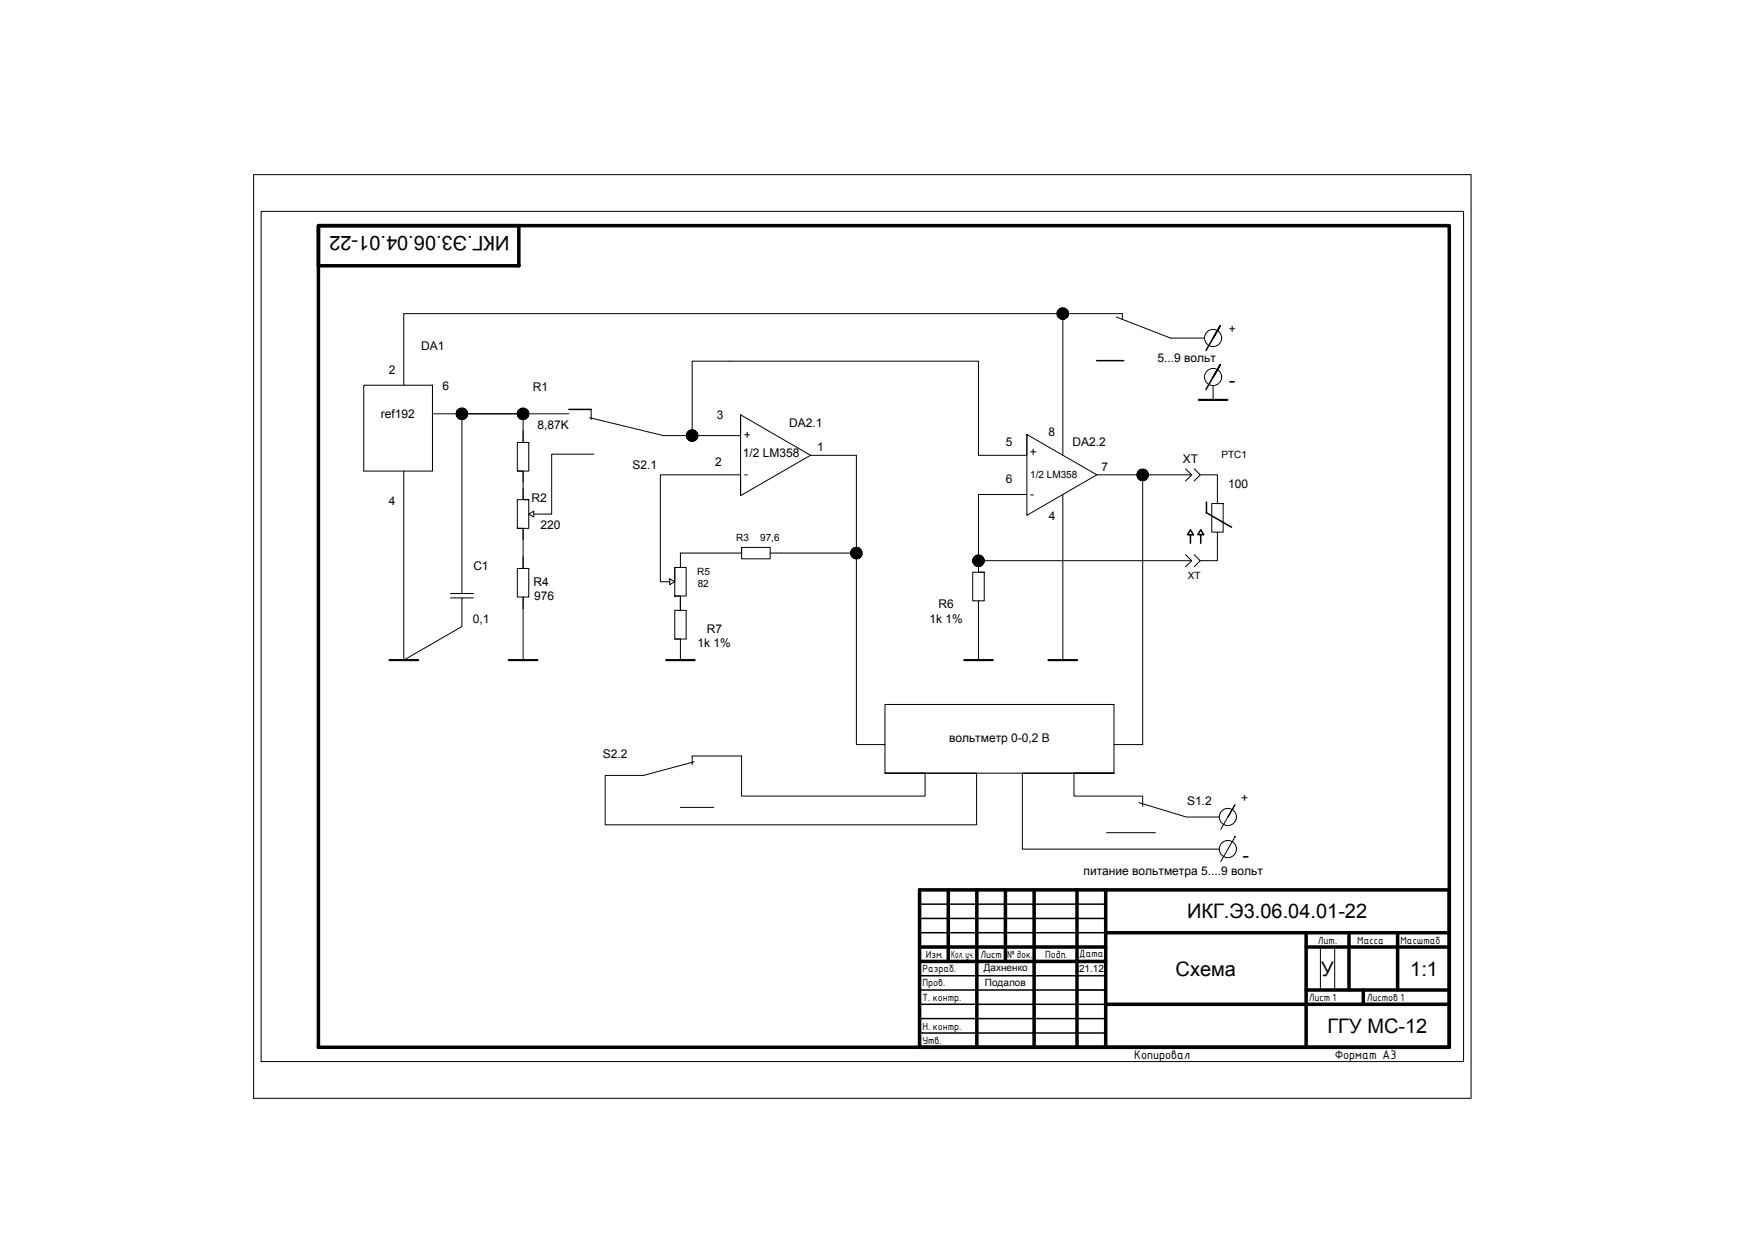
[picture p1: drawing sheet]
<svg xmlns="http://www.w3.org/2000/svg" width="297mm" height="210mm" viewBox="0 0 297 210" stroke-linecap="round" stroke-linejoin="round" font-family="sans-serif">
<g fill="none" stroke="#000" stroke-width=".17">
<path d="M44.1 35.7h203v143.6h-203zM179.5 53v23.9M188.5 53.5l9.2 3.6h5.7M189.5 53.9v-.9h-121.3v12.1h4.8M68.2 65.1h-6.8v14.5h11.6v-14.5M68.2 79.6v31.9h2.4M73 65.1v4.8h23.1M87.4 79.6h.9v4.8h1M87.4 74.7h1.9v4.9h-1.9zM88.3 72.8v1.9M88.3 79.6v1.9M89.3 74.7h-1v-4.8h-10.3v30.3"/>
<path d="M99.6 70.5l12.4 3.1h4.9M99.8 69.1v1.8M100.3 76.7h-7.1v10.1h-3.1M125.1 70l11.8 6.9h7.7v48.8h4.8v-6.7h38.7v6.7h4.9v-45.5h-7.8M173.4 73.4l11.8 6.8-11.8 6.8zM173.4 73.4v3.5h-8.2v-15.9h-48.3v12.6h8.2v-3.6v13.7l11.8-6.8M200.2 79.2l1 1-1 1M201.7 79.2l1 1-1 1M204.9 65.1v2.4h2.4M87.4 89.2h.9v6.8h1M87.4 96h1.9v4.8h-1.9zM87.4 84.4h1.9v4.8h-1.9z"/>
<path d="M88.3 82.5v1.9M88.3 89.2v2M88.3 94.1v1.9M89.3 86.8l.8-.5v1zM113.1 97.8l.8 .4-.8 .5zM113.9 95.8h2v4.9h-2zM113.9 95.8v2.4M125.1 83.7v-3.5h-13.6v18h1.6M125.2 92.4h4.9v2h-4.9zM125.2 92.4v1h-10.3v2.4h-1M130.1 93.4h14.5M164.3 96.6h1.9v4.9h-1.9z"/>
<path d="M165.2 94.7h36M165.2 94.7v1.9h1M173.4 83.5h-8.2v11.2M179.5 83.5v28M193 80.2h8.2M200.2 93.7l1 1-1 1M201.7 93.7l1 1-1 1M202.7 80.2h2.9v4.8h1M204.6 85h2v4.9h-2zM205.6 89.9v4.8h-2.9M76.1 101h3.8M76.1 100.2h3.8"/>
<path d="M78 101v4.8l-9.8 5.7M88.3 102.8v-2v10.7h2.4M113.9 100.7h1v1.9M113.9 107.9h1v3.6M114.9 100.7v2.4h-1v4.8h2v-4.8h-1v-2M165.2 101.5v10M114.9 136.3h5.6M117.2 128.6l-8.5 2.3h-6.5v8.4h62.7v-8.7h-15.5h6.8v3.8h-31v-6.7h-8.3v1.4M149.4 125.7v4.9h38.7v-4.9M192.3 135.5l8 2.5h5.6M193 136.2v-1.8h-11.6v-3.8h6.7h-15.5v12.8h33.3M207.4 138l1.2-2.1-2.5 4.1"/>
<path d="M186.9 140.6h8.2M208.6 141.3l-2.5 4.2M223 159.9v7.3M225.4 159.9v7.3M181.9 167.2h4.8"/>
<circle cx="204.8" cy="57.1" r="1.45"/>
<circle cx="204.8" cy="63.7" r="1.45"/>
<circle cx="207.3" cy="138" r="1.45"/>
<circle cx="207.3" cy="143.4" r="1.45"/>
</g>
<g fill="none" stroke="#000" stroke-width=".59">
<path d="M53.8 38.1h190.9v138.8h-190.9zM53.8 38.1h33.8v6.8h-33.8zM155.3 150.3h89.4v26.6h-89.4zM155.3 159.9h31.4M160.1 150.3v12.1M165 150.3v26.6M169.8 150.3v12.1M174.6 150.3v26.6M181.9 150.3v26.6M186.7 157.5h58M186.7 150.3v26.6M220.6 159.9h24.1"/>
<path d="M220.6 157.5v19.4M227.8 157.5v9.7M236 157.5v9.7M155.3 162.4h31.4M186.7 169.6h58M220.6 167.2h24.1M230.2 167.2v2.4"/>
</g>
<path d="M155.3 152.7h31.4M155.3 155.1h31.4M155.3 157.5h31.4M155.3 164.8h31.4M155.3 167.2h31.4M155.3 169.6h31.4M155.3 172h31.4M155.3 174.4h31.4" fill="none" stroke="#000" stroke-width=".25"/>
<!-- layer: 11 -->
<path d="M202.4 67.5h4.9M65.8 111.5h4.8M85.9 111.5h4.8M112.5 111.5h4.8M162.8 111.5h4.8M177 111.5h4.9" fill="none" stroke="#000" stroke-width=".36"/>
<g fill="#000" stroke="#000" stroke-width=".17">
<circle cx="113.9" cy="100.7" r=".06"/>
<circle cx="114.9" cy="103.1" r=".06"/>
<circle cx="208.6" cy="141.3" r=".06"/>
</g>
<g fill="#000" stroke="#000" stroke-width=".17">
<path d="M178.5 53v.2l1-.2zM178.5 53.2l1-.2-.9 .5zM178.6 53.5l.2 .1 .7-.6z"/>
<path d="M178.8 53.6l.2 .2 .5-.8zM179.5 53l-.3 .9-.2-.1zM179.5 53l-.3 .9h.3z"/>
<path d="M178.8 52.3l-.2 .2 .9 .5zM178.6 52.5l.9 .5-1-.3zM178.5 52.7v.3h1z"/>
<path d="M179.5 53v.9h.2zM179.5 53l.4 .8-.2 .1zM179.5 53l.4 .8 .3-.2z"/>
<path d="M179.2 52l.3 1v-1zM179 52.1l.2-.1 .3 1zM178.8 52.3l.7 .7-.5-.9z"/>
<path d="M179.5 53l.7 .6 .1-.1zM179.5 53l.9 .2-.1 .3zM179.5 53l.9 .2v-.2z"/>
<path d="M179.9 52.1l-.4 .9 .7-.7zM179.7 52l.2 .1-.4 .9zM179.5 52v1l.2-1z"/>
<path d="M179.5 53h.9v-.3zM179.5 53l.8-.5 .1 .2zM179.5 53l.8-.5-.1-.2z"/>
<path d="M77 69.9l.1 .2 .9-.2zM77.1 70.1l.9-.2-.8 .5zM77.2 70.4l.1 .2 .7-.7z"/>
<path d="M78 69.9l-.7 .7 .2 .1zM78 69.9l-.2 .9-.3-.1zM78 69.9l-.2 .9 .2 .1z"/>
<path d="M77.3 69.2l-.1 .2 .8 .5zM77.2 69.4l.8 .5-.9-.3zM77.1 69.6l-.1 .3h1z"/>
<path d="M78 69.9v1l.3-.1zM78 69.9l.5 .8-.2 .1zM78 69.9l.5 .8 .2-.1z"/>
<path d="M77.8 68.9l.2 1v-1zM77.5 69.1l.3-.2 .2 1zM77.3 69.2l.7 .7-.5-.8z"/>
<path d="M78 69.9l.7 .7 .1-.2zM78 69.9l.9 .2-.1 .3zM78 69.9l.9 .2 .1-.2z"/>
<path d="M78.5 69.1l-.5 .8 .7-.7zM78.3 68.9l.2 .2-.5 .8zM78 68.9v1l.3-1z"/>
<path d="M78 69.9h1l-.1-.3zM78 69.9l.8-.5 .1 .2zM78 69.9l.8-.5-.1-.2z"/>
<path d="M87.4 69.9v.2l.9-.2zM87.4 70.1l.9-.2-.8 .5zM87.5 70.4l.1 .2 .7-.7z"/>
<path d="M88.3 69.9l-.7 .7 .2 .1zM88.3 69.9l-.2 .9-.3-.1zM88.3 69.9l-.2 .9 .2 .1z"/>
<path d="M87.6 69.2l-.1 .2 .8 .5zM87.5 69.4l.8 .5-.9-.3zM87.4 69.6v.3h.9z"/>
<path d="M88.3 69.9v1l.3-.1zM88.3 69.9l.5 .8-.2 .1zM88.3 69.9l.5 .8 .2-.1z"/>
<path d="M88.1 68.9l.2 1v-1zM87.8 69.1l.3-.2 .2 1zM87.6 69.2l.7 .7-.5-.8z"/>
<path d="M88.3 69.9l.7 .7 .2-.2zM88.3 69.9l1 .2-.1 .3zM88.3 69.9l1 .2v-.2z"/>
<path d="M88.8 69.1l-.5 .8 .7-.7zM88.6 68.9l.2 .2-.5 .8zM88.3 68.9v1l.3-1z"/>
<path d="M88.3 69.9h1v-.3zM88.3 69.9l.9-.5 .1 .2zM88.3 69.9l.9-.5-.2-.2z"/>
<path d="M115.9 73.6l.1 .2 .9-.2zM116 73.8l.9-.2-.9 .4zM116 74l.2 .2 .7-.6z"/>
<path d="M116.2 74.2l.2 .2 .5-.8zM116.9 73.6l-.3 .9-.2-.1zM116.9 73.6l-.3 .9h.3z"/>
<path d="M116.2 72.9l-.2 .2 .9 .5zM116 73.1l.9 .5-.9-.3zM116 73.3l-.1 .3h1z"/>
<path d="M116.9 73.6v.9h.2zM116.9 73.6l.5 .8-.3 .1zM116.9 73.6l.5 .8 .2-.2z"/>
<path d="M116.6 72.6l.3 1v-1zM116.4 72.7l.2-.1 .3 1zM116.2 72.9l.7 .7-.5-.9z"/>
<path d="M116.9 73.6l.7 .6 .1-.2zM116.9 73.6l.9 .2-.1 .2zM116.9 73.6l.9 .2v-.2z"/>
<path d="M117.4 72.7l-.5 .9 .7-.7zM117.1 72.6l.3 .1-.5 .9zM116.9 72.6v1l.2-1z"/>
<path d="M116.9 73.6h.9v-.3zM116.9 73.6l.8-.5 .1 .2zM116.9 73.6l.8-.5-.1-.2z"/>
<path d="M192.3 79.5l-.2 .2 .9 .5zM192.1 79.7l.9 .5-1-.2zM192 80v.2h1z"/>
<path d="M192.7 79.3l.3 .9v-1zM192.5 79.4l.2-.1 .3 .9zM192.3 79.5l.7 .7-.5-.8z"/>
<path d="M193.4 79.4l-.4 .8 .6-.7zM193.2 79.3l.2 .1-.4 .8zM193 79.2v1l.2-.9z"/>
<path d="M143.6 93.4l.1 .2 .9-.2zM143.7 93.6l.9-.2-.8 .5zM143.8 93.9l.1 .2 .7-.7z"/>
<path d="M143.9 94.1l.2 .1 .5-.8zM144.6 93.4l-.2 .9-.3-.1zM144.6 93.4l-.2 .9 .2 .1z"/>
<path d="M143.9 92.7l-.1 .2 .8 .5zM143.8 92.9l.8 .5-.9-.2zM143.7 93.2l-.1 .2h1z"/>
<path d="M144.6 93.4v1l.3-.1zM144.6 93.4l.5 .8-.2 .1zM144.6 93.4l.5 .8 .2-.1z"/>
<path d="M144.4 92.5l.2 .9v-1zM144.1 92.6l.3-.1 .2 .9zM143.9 92.7l.7 .7-.5-.8z"/>
<path d="M144.6 93.4l.7 .7 .1-.2zM144.6 93.4l.9 .2-.1 .3zM144.6 93.4l.9 .2 .1-.2z"/>
<path d="M145.1 92.6l-.5 .8 .7-.7zM144.9 92.5l.2 .1-.5 .8zM144.6 92.4v1l.3-.9z"/>
<path d="M144.6 93.4h1l-.1-.2zM144.6 93.4l.8-.5 .1 .3zM145.3 92.7l-.7 .7 .8-.5z"/>
<path d="M164.3 94.7v.2l.9-.2zM164.3 94.9l.9-.2-.8 .5zM164.4 95.2l.2 .2 .6-.7z"/>
<path d="M165.2 94.7l-.6 .7 .1 .1zM165.2 94.7l-.2 .9-.3-.1zM165.2 94.7l-.2 .9 .2 .1z"/>
<path d="M164.6 94l-.2 .2 .8 .5zM164.4 94.2l.8 .5-.9-.2zM164.3 94.5v.2h.9z"/>
<path d="M165.2 94.7v1l.3-.1zM165.2 94.7l.5 .8-.2 .1zM165.2 94.7l.5 .8 .2-.1z"/>
<path d="M165 93.8l.2 .9v-1zM164.7 93.9l.3-.1 .2 .9zM164.6 94l.6 .7-.5-.8z"/>
<path d="M165.2 94.7l.7 .7 .2-.2zM165.2 94.7l1 .2-.1 .3zM165.2 94.7l1 .2v-.2z"/>
<path d="M165.7 93.9l-.5 .8 .7-.7zM165.5 93.8l.2 .1-.5 .8zM165.2 93.7v1l.3-.9z"/>
<path d="M165.2 94.7h1v-.2zM165.2 94.7l.9-.5 .1 .3zM165.2 94.7l.9-.5-.2-.2z"/>
<path d="M192 80.2v.2l1-.2zM192 80.4l1-.2-.9 .5zM192.1 80.7l.2 .2 .7-.7z"/>
<path d="M192.3 80.9l.2 .1 .5-.8zM193 80.2l-.3 .9-.2-.1zM193 80.2l-.3 .9 .3 .1z"/>
<path d="M193 80.2v1l.2-.1zM193 80.2l.4 .8-.2 .1zM193 80.2l.4 .8 .2-.1z"/>
<path d="M193 80.2l.6 .7 .2-.2zM193 80.2l.9 .2-.1 .3zM193 80.2l.9 .2v-.2z"/>
<path d="M193 80.2h.9v-.2zM193 80.2l.8-.5 .1 .3zM193 80.2l.8-.5-.2-.2z"/>
</g>
<path d="M204.9 57.1l1.2-2.1-2.4 4.2M96.1 69.1h3.7M185.2 60.9h4.6M204.9 63.7l1.2-2.1-2.4 4.2M201 89.5l.5 .8h-1zM201 90.3v1.4M202.8 89.5l.4 .8h-.9zM202.8 90.3v1.4" fill="none" stroke="#000" stroke-width=".25"/>
<!-- layer: 0 -->
<path d="M203.7 86.6l4.3 2.4M203.7 84.8v1.8" fill="none" stroke="#000" stroke-width=".25"/>
<path d="M42.8 29.5h205.6v156h-205.6z" fill="none" stroke="#000" stroke-width=".17"/>
<g font-size="3.4">
<text x="86" y="39.8" transform="rotate(180 86 39.8)">ИКГ.Э3.06.04.01-22</text>
<text x="207.5" y="65.3">-</text>
<text x="209.8" y="145.6">-</text>
<text x="200.5" y="155.1">ИКГ.Э3.06.04.01-22</text>
<text x="198.5" y="164.8">Схема</text>
<text x="223.1" y="164.7">У</text>
<text x="238.2" y="164.8">1:1</text>
<text x="224.2" y="174.4">ГГУ МС-12</text>
</g>
<g font-size="2">
<text x="71.1" y="59">DA1</text>
<text x="207.5" y="56.2">+</text>
<text x="65.6" y="63.2">2</text>
<text x="74.7" y="65.9">6</text>
<text x="195.5" y="61.1">5...9 вольт</text>
<text x="64.3" y="70.6">ref192</text>
<text x="90" y="66">R1</text>
<text x="121.1" y="70.7">3</text>
<text x="90.8" y="72.4">8,87K</text>
<text x="125.5" y="77.2">1/2 LM358</text>
<text x="125.6" y="74.2">+</text>
<text x="133.3" y="72.2">DA2.1</text>
<text x="138" y="76.1">1</text>
<text x="169.9" y="75.3">5</text>
<text x="173.9" y="76.9">+</text>
<text x="177" y="73.6">8</text>
<text x="181.1" y="75.3">DA2.2</text>
<text x="106.8" y="79.3">S2.1</text>
<text x="120.8" y="78.7">2</text>
<text x="125.7" y="80.7">-</text>
<text x="169.9" y="81.6">6</text>
<text x="186" y="79.5">7</text>
<text x="199.8" y="78.1">XT</text>
<text x="207.4" y="82.4">100</text>
<text x="65.7" y="85.4">4</text>
<text x="89.8" y="84.8">R2</text>
<text x="91.3" y="89.4">220</text>
<text x="174" y="84.1">-</text>
<text x="177.1" y="87.7">4</text>
<text x="79.9" y="96.3">С1</text>
<text x="90.1" y="98.9">R4</text>
<text x="90.2" y="101.4">976</text>
<text x="79.8" y="105.2">0,1</text>
<text x="119.3" y="106.9">R7</text>
<text x="157" y="105.1">1k 1%</text>
<text x="158.5" y="102.7">R6</text>
<text x="117.8" y="109.3">1k 1%</text>
<text x="160.3" y="125.3">вольтметр 0-0,2 В</text>
<text x="101.8" y="127.9">S2.2</text>
<text x="200.5" y="135.9">S1.2</text>
<text x="209.6" y="135.5">+</text>
<text x="183" y="147.8">питание вольтметра 5....9 вольт</text>
<text x="191.5" y="178.8">Копировал</text>
<text x="225.4" y="178.8">Формат A3</text>
</g>
<g font-size="1.7">
<text x="206.3" y="77.3">PTC1</text>
<text x="174" y="80.8">1/2 LM358</text>
<text x="124.3" y="91.3">R3</text>
<text x="128.4" y="91.3">97,6</text>
<text x="117.8" y="97.2">R5</text>
<text x="117.8" y="99.2">82</text>
<text x="200.6" y="97.7">XT</text>
<text x="156.3" y="161.7">Изм.</text>
<text x="160.6" y="161.7">Кол. уч.</text>
<text x="165.6" y="161.7">Лист</text>
<text x="170.1" y="161.7">№ док.</text>
<text x="176.5" y="161.7">Подп.</text>
<text x="182.3" y="161.7">Дата</text>
<text x="222.6" y="159.3">Лит.</text>
<text x="229.2" y="159.3">Масса</text>
<text x="236.5" y="159.3">Масштаб</text>
<text x="155.8" y="164.2">Разраб.</text>
<text x="155.8" y="166.6">Пров.</text>
<text x="166.1" y="164">Дахненко</text>
<text x="166.3" y="166.5">Подалов</text>
<text x="182.2" y="164.2">21.12</text>
<text x="155.8" y="174">Н. контр.</text>
<text x="155.8" y="169">Т. контр.</text>
<text x="221" y="169.1">Лист 1</text>
<text x="230.8" y="169.1">Листов 1</text>
<text x="155.8" y="176.4">Утв.</text>
</g>
</svg>
